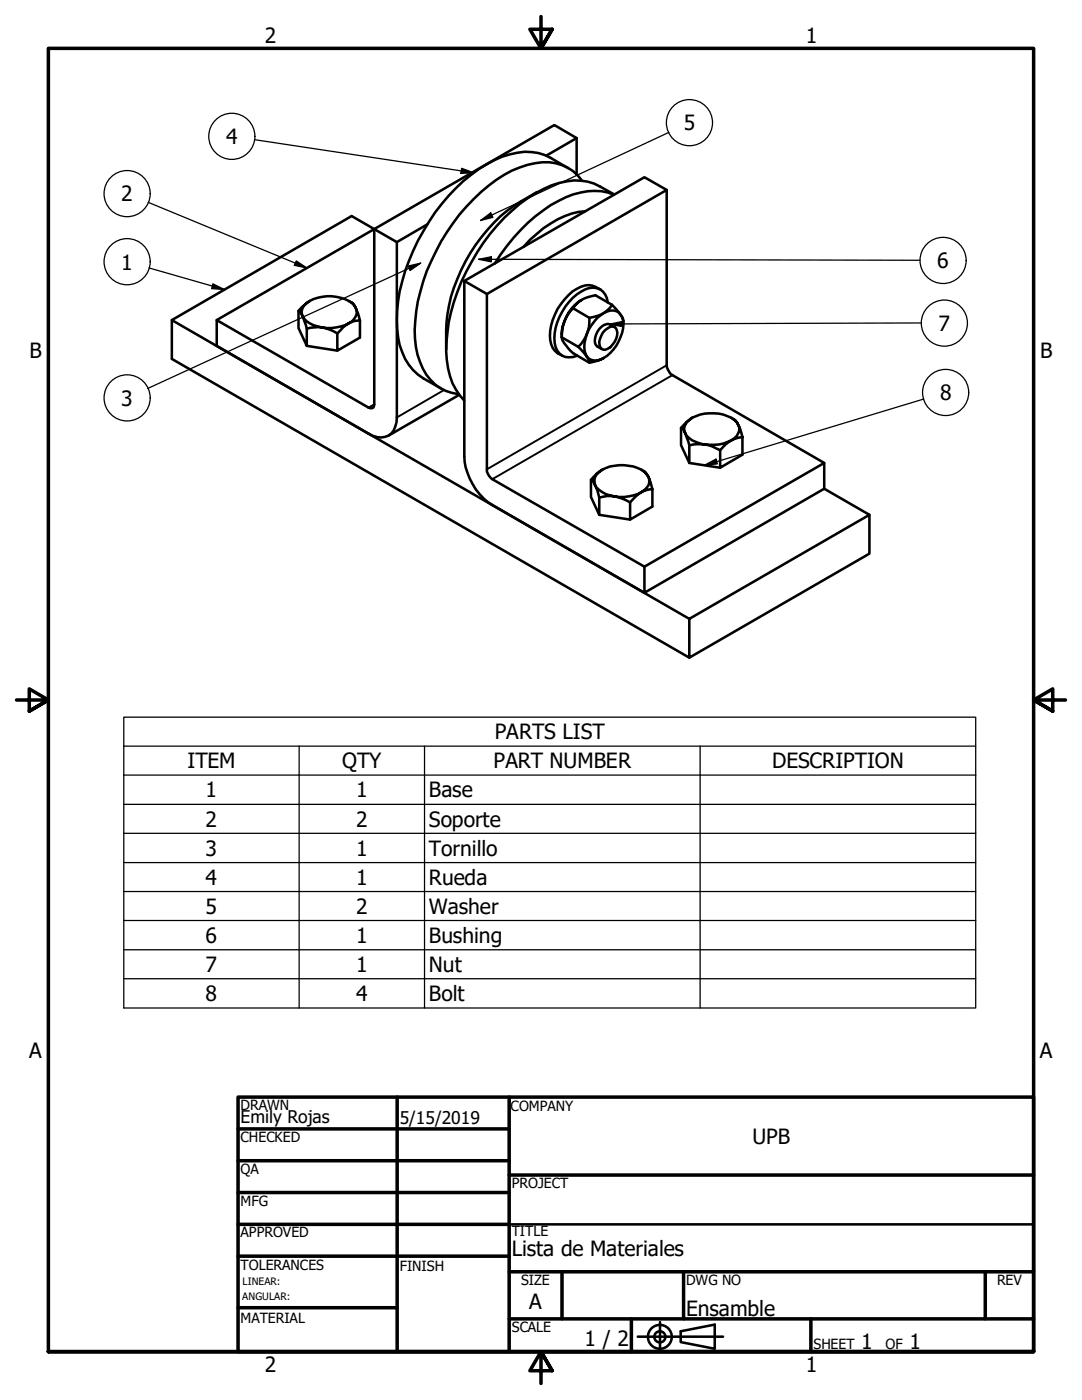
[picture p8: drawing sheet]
<svg xmlns="http://www.w3.org/2000/svg" width="216mm" height="279mm" viewBox="0 0 216 279" stroke-linecap="round" stroke-linejoin="round" font-family="sans-serif">
<!-- layer: Visible (ANSI) -->
<g fill="none" stroke="#000" stroke-width=".51">
<path d="M107.1 38.4a29.9 29.9 0 0 0-11 8.9 33.5 33.5 0 0 0-7 17.1l-.1 5.3M113.4 33.6l-3.5-2.1a10.4 10.4 0 0 0-8.1-.7 26.3 26.3 0 0 0-12.3 8.3 41.9 41.9 0 0 0-10.1 21 20.9 20.9 0 0 0 .9 10.2 10.1 10.1 0 0 0 4.2 5.2l3.5 2M115.1 27.6l-4.5-2.6-35.9 20.7v35l-.2 .6-.3 .2-.7-.2-30.3-17.4 31.5-18.2M115.1 27.6l-6.1 3.5M115.1 27.6v7.2M116.1 36.1a9 9 0 0 0-9.4-3.5 23.1 23.1 0 0 0-12.1 7.1 41.8 41.8 0 0 0-11.5 22.4 19.3 19.3 0 0 0 1.3 11.5 8.8 8.8 0 0 0 7.2 5.1M122.5 38.9a12.7 12.7 0 0 0-11.1 1.2 33.6 33.6 0 0 0-12.7 12.5M122.6 38.8l-2.9-1.6a11.1 11.1 0 0 0-9.7-.2 33.3 33.3 0 0 0-14.8 13.3 35.9 35.9 0 0 0-6 21.5 12.5 12.5 0 0 0 3.4 8.1M133 37.9l-4.4-2.5-36 20.7v35a12.5 12.5 0 0 0 5.6 9.7l30.4 17.5M79.2 48.3v35a3.5 3.5 0 0 1-2.4 3.9 4.2 4.2 0 0 1-3.3-.6l-30.3-17.6v-5.1M79.2 48.3l-9-5.2-35.9 20.8M85.3 44.8l-6.1 3.5"/>
<path d="M92.6 56.1l4.6 2.6M97.2 58.7l35.8-20.8 .1 35.4a2.95 2.95 0 0 0 1.1 1.6l30.3 17.5-35.9 20.7-30.4-17.5a2.51 2.51 0 0 1-1-1.9zM116 59.9l1.3-.6 1.5-.4 3.3 1.9M116.8 42.2a16.1 16.1 0 0 0-9.7 4.5l-1.4 1.2-1.2 1.4M119.8 57.8a3.8 3.8 0 0 0-4.7-.1 11.4 11.4 0 0 0-5.3 10.2 3.6 3.6 0 0 0 2.4 3.1M59.6 62v3.5l1.6 3.5v-3.4M60.4 63.1a5 5 0 0 0 3.9 2.2h-1.6l-1.5 .3zM61.2 69l6.1 1M61.8 60.1a2.37 2.37 0 0 0-1.4 3l-.4-.7-.4-.4a8 8 0 0 1 10.6-1.5l.8 1-.2-.4a2.15 2.15 0 0 0-1.2-1M64.3 65.3a8.5 8.5 0 0 0 5.3-.8l-1.1 .8-1.2 1.2-1.5-.7zM71 61.5l.8 2.4a4.2 4.2 0 0 0-2.2 .6 2.37 2.37 0 0 0 1.4-3zM71.8 63.9v3.5l-4.5 2.6v-3.5"/>
<path d="M91.6 78.8l-14.1 8.1M114.4 61.5l3.2 1.9M114.7 60.9l1.3-1a14.1 14.1 0 0 0-3.4 4.2 7.9 7.9 0 0 1 2.1-3.2zM115.4 69.2l-3.3-1.9a6.7 6.7 0 0 1 .5-3.2 7.6 7.6 0 0 0-.4 3.8l1.1 1.6 1.1 1 3.2 1.9M115.4 69.2l1.7 2a6.5 6.5 0 0 1 1.5-7 4.8 4.8 0 0 1 3.8-2.2 2.48 2.48 0 0 1 2 2.7 8.7 8.7 0 0 1-3.9 6.7M117.1 71.2a2.5 2.5 0 0 0 3.4 .2l-1.3 .6-1.6 .4-.1-.5zM117.6 63.4a7.3 7.3 0 0 1-2.2 5.8M120.7 65.9a1.99 1.99 0 0 1 1.9-.7 2.16 2.16 0 0 1 0 3.1 2.62 2.62 0 0 1-2.2 1.5 1.84 1.84 0 0 1-.4-2.7zM121.3 60.4a3 3 0 0 0-4.5-2.7 11.5 11.5 0 0 0-6.1 10.8 3 3 0 0 0 4.5 2.5M122.1 60.8a7.2 7.2 0 0 1 2.3 3.2v.7M122.1 60.8a5.8 5.8 0 0 1-4.5 2.6M122.6 65.3l-.9-.5a2.25 2.25 0 0 0-2.5 1.4 2.28 2.28 0 0 0 0 3l.9 .5"/>
<path d="M117.9 95.8v3.4l1.7 3.5v-3.4M118.7 96.8a5.3 5.3 0 0 0 3.9 2.3 6.4 6.4 0 0 0-3 .2l-.4-1.4zM120.2 93.7a2.43 2.43 0 0 0-1.5 3.1l-.5-.9-.3-.1a7.7 7.7 0 0 1 8.5-2.7 4.7 4.7 0 0 1 3 2.1l-.2-.4a1.94 1.94 0 0 0-1.2-1.1M122.6 99.1a8.5 8.5 0 0 0 5.4-.9l-1.1 .9-1.2 1.2-1.6-.8zM129.4 95.2l.8 2.5-1.1 .1-1.1 .4a2.34 2.34 0 0 0 1.4-3zM130.2 97.7v3.4l-4.5 2.6v-3.4M135.9 85.4v3.4l1.6 3.6v-3.5M136.7 86.4a4.8 4.8 0 0 0 3.9 2.3 7.4 7.4 0 0 0-3.1 .2zM137.5 92.4l6.2 .9M138.1 83.4a2.43 2.43 0 0 0-1.4 3 1.5 1.5 0 0 0-.8-1 7.7 7.7 0 0 1 9.3-2.3 3.4 3.4 0 0 1 2.1 1.7l-.2-.4a2.15 2.15 0 0 0-1.2-1M140.6 88.7a8.5 8.5 0 0 0 5.3-.8l-1.1 .8-1.1 1.2a8.2 8.2 0 0 0-3.1-1.2zM147.3 84.8l.8 2.4-1.1 .2-1.1 .5a2.43 2.43 0 0 0 1.4-3.1z"/>
<path d="M148.1 87.2v3.5l-4.4 2.6v-3.4M164.5 92.4v5.1l-35.9 20.8v-5.2M164.5 97.5l9 5.2M119.6 102.7l6.1 1M137.5 123.5l36-20.8v7.8l-36 20.8zM137.5 123.5l-103.2-59.6v7.7l103.2 59.7"/>
</g>
<!-- layer: Visible Narrow (ANSI) -->
<path d="M88.6 77.9l-9.4 5.4M133 72.9l-35.8 20.8M134.2 74.9l-36 20.7M74.7 80.7l-1.2 .6" fill="none" stroke="#000" stroke-width=".38"/>
<!-- layer: Symbol (ANSI) -->
<g fill="none" stroke="#000" stroke-width=".25">
<path d="M50.8 27.9l43.7 6.6M92.1 33.6l2.4 .9-2.6 .1zM133.5 26.4l-37.6 17.6M29.6 40.4l31.6 13.1M29.7 53.5l15.1 4.3M42.5 56.6l2.3 1.2-2.6-.2zM59.1 52.1l2.1 1.4-2.5-.5zM81.5 53.1l2.4-.6-2 1.5zM83.9 52.5l-54.4 25M95.5 51.8l2.5-.6v1.1zM95.5 51.8l88.1 .1M95.9 44l2-1.5 .5 .9z"/>
<path d="M121.5 64.7l2.5-.5v1zM183.8 64.5l-62.3 .2M184.3 79.6l-43.7 13.2M140.6 92.8l2.3-1.2 .2 1zM24.7 148.9v-5.8h170v5.8M24.7 148.9h170v5.8M24.7 148.9v52.3h170v-46.5M24.7 154.7h170M59.7 148.9v52.3M84.7 148.9v52.3M139.7 148.9v52.3M24.7 160.5h170"/>
<path d="M24.7 166.3h170M24.7 172.1h170M24.7 177.9h170M24.7 183.7h170M24.7 189.5h170M24.7 195.3h170"/>
<circle cx="25.4" cy="38.6" r="4.6"/>
<circle cx="46.3" cy="27.2" r="4.6"/>
<circle cx="137.6" cy="24.5" r="4.6"/>
<circle cx="25.4" cy="52.2" r="4.6"/>
<circle cx="188.2" cy="52" r="4.6"/>
<circle cx="25.4" cy="79.4" r="4.6"/>
<circle cx="188.4" cy="64.5" r="4.6"/>
<circle cx="188.7" cy="78.3" r="4.6"/>
</g>
<!-- layer: Border (ANSI) -->
<g fill="none" stroke="#000" stroke-width=".7">
<path d="M107.9 3.3v6.4l-2.2-3.9h4.5l-2.3 3.9 2.3-3.9M3.3 139.7h6.4l-3.9-2.2v4.4l3.9-2.2-3.9 2.2M212.6 139.7h-6.4l3.9-2.2v4.4l-3.9-2.2 3.9 2.2M47.5 218.9h158.7v50.8h-158.7zM79.2 218.9v50.8M101.6 218.9v50.8M47.5 225.3h54.1M47.5 231.6h54.1M47.5 238h54.1M101.6 234.5h104.6M47.5 244.3h54.1M47.5 250.7h54.1"/>
<path d="M101.6 253.8h104.6M112.1 253.8v9.4M136.4 253.8v9.4M196.6 253.8v9.4M9.7 269.7v-260h196.5v260h-196.5h196.5M47.5 261h31.7M101.6 263.2h104.6M110.2 273.6l-2.3-3.9 2.3 3.9h-4.5l2.2-3.9v6.4M126 263.2v6.5M161.8 263.2v6.5"/>
</g>
<!-- layer: Title (ANSI) -->
<g fill="none" stroke="#000" stroke-width=".51">
<path d="M101.6 244.3h104.6M127.3 266.8h17M131.7 263.8v5.6M135.8 265.7l6.8-1.3v4.8l-6.8-1.4z"/>
<circle cx="131.7" cy="266.8" r="2.38"/>
<circle cx="131.7" cy="266.8" r="1.11"/>
</g>
<!-- layer: Symbol (ANSI) -->
<g fill="#000">
<path d="M92.1 33.6l2.4 .9-2.6 .1z" fill-rule="evenodd"/>
<path d="M42.5 56.6l2.3 1.2-2.6-.2z" fill-rule="evenodd"/>
<path d="M59.1 52.1l2.1 1.4-2.5-.5z" fill-rule="evenodd"/>
<path d="M81.5 53.1l2.4-.6-2 1.5z" fill-rule="evenodd"/>
<path d="M95.9 44l2-1.5 .5 .9z" fill-rule="evenodd"/>
<path d="M95.5 51.8l2.5-.6v1.1z" fill-rule="evenodd"/>
<path d="M121.5 64.7l2.5-.5v1z" fill-rule="evenodd"/>
<path d="M140.6 92.8l2.3-1.2 .2 1z" fill-rule="evenodd"/>
</g>
<g font-size="4.2">
<text x="52.8" y="8.6">2</text>
<text x="160.8" y="8.6">1</text>
<text x="45.1" y="28.8">4</text>
<text x="136.5" y="26">5</text>
<text x="24.2" y="40.2">2</text>
<text x="24.2" y="53.8">1</text>
<text x="187" y="53.5">6</text>
<text x="187.3" y="66">7</text>
<text x="5.9" y="71.4">B</text>
<text x="207.6" y="71.4">B</text>
<text x="24.2" y="81">3</text>
<text x="187.6" y="79.9">8</text>
<text x="98.7" y="147.6">PARTS LIST</text>
<text x="37.4" y="153.4">ITEM</text>
<text x="68.3" y="153.4">QTY</text>
<text x="98.5" y="153.4">PART NUMBER</text>
<text x="154.1" y="153.4">DESCRIPTION</text>
<text x="41" y="159.1">1</text>
<text x="71.1" y="159.1">1</text>
<text x="85.6" y="159.1">Base</text>
<text x="41" y="165">2</text>
<text x="71.1" y="165">2</text>
<text x="85.6" y="165">Soporte</text>
<text x="41" y="170.8">3</text>
<text x="71.1" y="170.8">1</text>
<text x="85.6" y="170.8">Tornillo</text>
<text x="41" y="176.5">4</text>
<text x="71.1" y="176.5">1</text>
<text x="85.6" y="176.6">Rueda</text>
<text x="41" y="182.4">5</text>
<text x="71.1" y="182.4">2</text>
<text x="85.6" y="182.4">Washer</text>
<text x="41" y="188.2">6</text>
<text x="71.1" y="188.2">1</text>
<text x="85.6" y="188.2">Bushing</text>
<text x="41" y="194">7</text>
<text x="71.1" y="194">1</text>
<text x="85.6" y="194">Nut</text>
<text x="41" y="199.8">8</text>
<text x="71.1" y="199.8">4</text>
<text x="85.6" y="199.8">Bolt</text>
<text x="5.8" y="211.1">A</text>
<text x="207.5" y="211.1">A</text>
<text x="150.2" y="228.2">UPB</text>
<text x="102.1" y="250.6">Lista de Materiales</text>
<text x="105.6" y="261.3">A</text>
<text x="136.9" y="262.6">Ensamble</text>
<text x="116.6" y="268.6">1 / 2</text>
<text x="171.8" y="269.2">1</text>
<text x="181.5" y="269.2">1</text>
<text x="52.8" y="273.8">2</text>
<text x="160.8" y="273.8">1</text>
</g>
<g font-size="3.5">
<text x="48" y="224.1">Emily Rojas</text>
<text x="79.8" y="224.2">5/15/2019</text>
</g>
<g font-size="2.8">
<text x="48" y="221.5">DRAWN</text>
<text x="101.9" y="221.7">COMPANY</text>
<text x="48" y="227.9">CHECKED</text>
<text x="48" y="234.3">QA</text>
<text x="102.1" y="237.1">PROJECT</text>
<text x="48" y="240.6">MFG</text>
<text x="48" y="247">APPROVED</text>
<text x="102.1" y="246.7">TITLE</text>
<text x="48" y="253.4">TOLERANCES</text>
<text x="79.8" y="253.6">FINISH</text>
<text x="104" y="256.4">SIZE</text>
<text x="136.9" y="256.4">DWG NO</text>
<text x="198.9" y="256.3">REV</text>
<text x="48" y="264.1">MATERIAL</text>
<text x="102.1" y="265.8">SCALE</text>
<text x="162.3" y="269.2">SHEET</text>
<text x="176.7" y="269.2">OF</text>
</g>
<g font-size="2">
<text x="48.4" y="256.5">LINEAR:</text>
<text x="48.3" y="259.5">ANGULAR:</text>
</g>
</svg>
